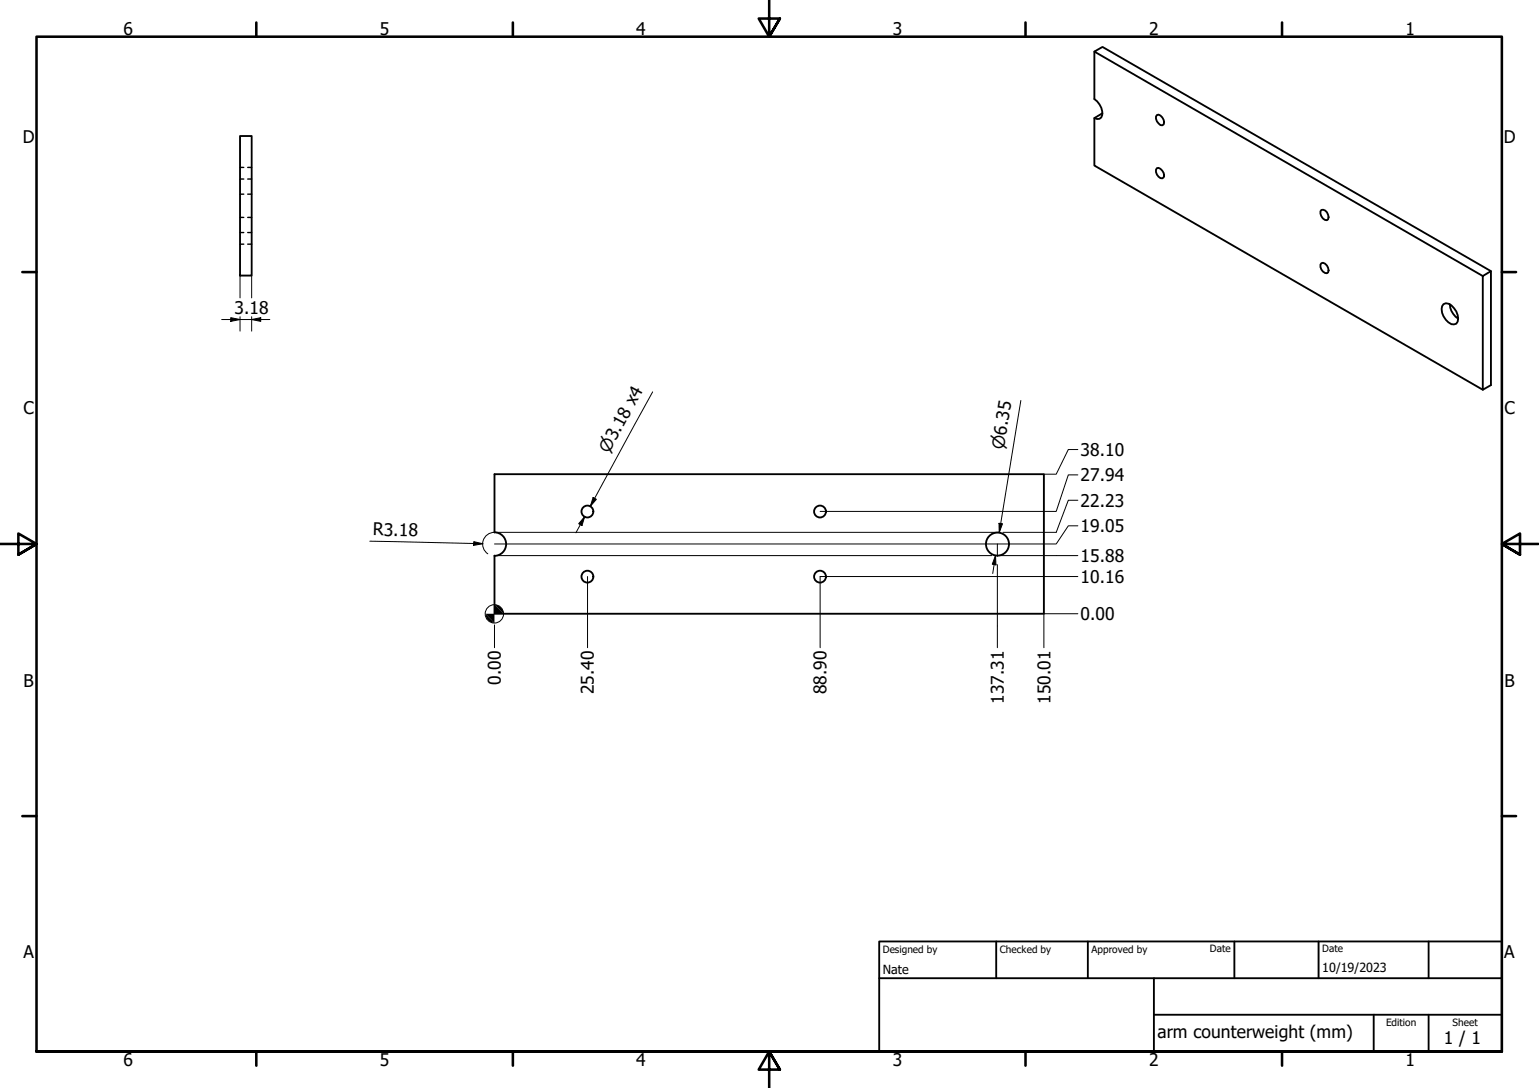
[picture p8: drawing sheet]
<svg xmlns="http://www.w3.org/2000/svg" width="420mm" height="297mm" viewBox="0 0 420 297" stroke-linecap="round" stroke-linejoin="round" font-family="sans-serif">
<!-- layer: Visible (ISO) -->
<g fill="none" stroke="#000" stroke-width=".51">
<path d="M298.8 14.1l2.2-1.3 106 61.2-2.2 1.4zM298.8 14.1v12.9a4.3 4.3 0 0 1 1.9 5.1l-.5 .3-.7 .1-.7-.3M65.5 37.1h3.2v38.1h-3.2zM301 30.9l-2.2 1.3v13l106 61.2M315.8 31.4a1.73 1.73 0 0 1 2 2l-.1 .6-.4 .2a1.96 1.96 0 0 1-1.5-2.8zM315.8 45.9a1.97 1.97 0 0 1 1.9 2.5l-.4 .3a1.92 1.92 0 0 1-1.5-2.8zM360.7 57.3a1.72 1.72 0 0 1 1.7 .9 1.72 1.72 0 0 1-.1 1.9 1.95 1.95 0 0 1-1.6-2.8zM360.7 71.9a1.69 1.69 0 0 1 2 1.9l-.1 .5-.3 .3a1.88 1.88 0 0 1-1.6-2.7zM407 74v31.1l-2.2 1.3v-31M395.9 83.1a4.6 4.6 0 0 0 2.2 3.9l-.1 .8-.4 .6a2.21 2.21 0 0 1-2.9-1.1 3.6 3.6 0 0 1-.6-4.3 2.21 2.21 0 0 1 2.8 1.1l.7 .9 .5 2M135 151.7v15.9h150v-38.1h-150v15.8a3.2 3.2 0 0 1 3.2 3.3 3.2 3.2 0 0 1-3.2 3.2"/>
<circle cx="160.4" cy="139.7" r="1.62"/>
<circle cx="223.9" cy="139.7" r="1.62"/>
<circle cx="160.4" cy="157.4" r="1.62"/>
<circle cx="223.9" cy="157.4" r="1.62"/>
<circle cx="272.3" cy="148.5" r="3.1"/>
</g>
<!-- layer: Hidden (ISO) -->
<path d="M65.5 59.4h1M65.5 53h1M65.5 48.9h1M65.5 45.7h1M67.6 59.4h1.1M67.6 53h1.1M67.6 48.9h1.1M67.6 45.7h1.1M65.5 66.7h1M65.5 63.5h1M67.6 66.7h1.1M67.6 63.5h1.1" fill="none" stroke="#000" stroke-width=".38"/>
<!-- layer: Border (ISO) -->
<g fill="none" stroke="#000" stroke-width=".7">
<path d="M70 6.1v3.9M140 6.1v3.9M210 0v10l-2.9-4.9h5.8l-2.9 4.9 2.9-4.9M280 6.1v3.9M350 6.1v3.9M6.1 74.3h3.9M410 74.3h3.9M0 148.5h10l-5-2.8v5.7l5-2.9-5 2.9M420 148.5h-10l5-2.8v5.7l-5-2.9 5 2.9M6.1 222.8h3.9M410 222.8h3.9M10 287.1v-277.1h400v277.1h-400h400"/>
<path d="M70 287.1v3.8M140 287.1v3.8M212.9 292l-2.9-4.9 2.9 4.9h-5.8l2.9-4.9v9.9M280 287.1v3.8M350 287.1v3.8"/>
</g>
<!-- layer: Title (ISO) -->
<path d="M240 257h170v30.1h-170zM272 257v10.1M297 257v10.1M337 257v10.1M360 257v10.1M390 257v10.1M240 267.1h170M315 277h95M315 267.1v20M375 277v10.1M390 277v10.1" fill="none" stroke="#000" stroke-width=".51"/>
<!-- layer: Dimension (ISO) -->
<g fill="none" stroke="#000" stroke-width=".27">
<path d="M65.5 75.2v6.1M68.7 75.2v6.1M60.5 87.2h13.2M63 86.7l2.5 .5-2.5 .5zM65.5 86.5v3.9M68.7 87.2l2.5-.5v1zM68.7 86.5v3.9M178.2 107l-17 31.2 1.2-2.1M278.7 109.3l-5.9 36.1 .4-2.5M161.9 135.8l.9 .5-1.6 1.9zM294.3 136.6h-2.6l-3.3 8.7h-14.6M294.3 129.7h-2.6l-3.3 9.9h-64.5"/>
<path d="M294.3 122.7h-2.6l-3.3 6.8h-3.4M101 147.8l30.8 .6M129.3 147.9l2.5 .5-2.5 .5zM135 151.7h135.8M159.6 141l-.7 2.5-.9-.5zM159.6 141l-2.4 4.5M160.4 157.4v19.4M271.4 151.7h22.9M271.8 151.7l.1 2.5-1-.2zM271.8 151.7l-.8 4.9M272.3 154.2v22.6M272.3 148.5v3.4"/>
<path d="M272.7 142.9l1 .1-.9 2.4zM273.2 145.3h-138.2a3.2 3.2 0 0 0-3.1 2.3 3.2 3.2 0 0 0 1.3 3.6M294.3 157.4h-70.4v19.4M294.3 143.6h-2.6l-3.3 4.9h-153.4M135 170.6v6.2M294.3 167.6h-9.3v9.2"/>
<circle cx="135" cy="167.6" r="2.51"/>
</g>
<g fill="#000">
<path d="M63 86.7l2.5 .5-2.5 .5z" fill-rule="evenodd"/>
<path d="M68.7 87.2l2.5-.5v1z" fill-rule="evenodd"/>
<path d="M161.9 135.8l.9 .5-1.6 1.9z" fill-rule="evenodd"/>
<path d="M129.3 147.9l2.5 .5-2.5 .5z" fill-rule="evenodd"/>
<path d="M159.6 141l-.7 2.5-.9-.5z" fill-rule="evenodd"/>
<path d="M271.8 151.7l.1 2.5-1-.2z" fill-rule="evenodd"/>
<path d="M272.7 142.9l1 .1-.9 2.4z" fill-rule="evenodd"/>
<path d="M132.5 167.6l2.5 2.5a2.49 2.49 0 0 1-2.5-2.5z" fill-rule="evenodd"/>
<path d="M135 165.1v5l-2.5-2.5h5z" fill-rule="evenodd"/>
<path d="M135 165.1a2.49 2.49 0 0 1 2.5 2.5z" fill-rule="evenodd"/>
</g>
<g font-size="4.8">
<text x="33.7" y="9.6">6</text>
<text x="103.7" y="9.6">5</text>
<text x="173.7" y="9.6">4</text>
<text x="243.7" y="9.6">3</text>
<text x="313.7" y="9.6">2</text>
<text x="383.7" y="9.6">1</text>
<text x="6.2" y="38.9">D</text>
<text x="410.5" y="38.9">D</text>
<text x="64" y="85.6">3.18</text>
<text x="6.4" y="113.1">C</text>
<text x="410.7" y="113.1">C</text>
<text x="295" y="124.4">38.10</text>
<text x="295" y="131.4">27.94</text>
<text x="295" y="138.4">22.23</text>
<text x="101.8" y="146.2" transform="rotate(1 101.8 146.2)">R3.18</text>
<text x="295" y="145.3">19.05</text>
<text x="295" y="153.5">15.88</text>
<text x="295" y="159.2">10.16</text>
<text x="295" y="169.3">0.00</text>
<text x="6.4" y="187.4">B</text>
<text x="136.7" y="186.9" transform="rotate(-90 136.7 186.9)">0.00</text>
<text x="162.1" y="189.5" transform="rotate(-90 162.1 189.5)">25.40</text>
<text x="225.6" y="189.5" transform="rotate(-90 225.6 189.5)">88.90</text>
<text x="410.7" y="187.4">B</text>
<text x="274.1" y="192.2" transform="rotate(-90 274.1 192.2)">137.31</text>
<text x="286.8" y="192.2" transform="rotate(-90 286.8 192.2)">150.01</text>
<text x="6.4" y="261.7">A</text>
<text x="410.7" y="261.7">A</text>
<text x="316" y="283.4">arm counterweight (mm)</text>
<text x="394.2" y="285">1 / 1</text>
<text x="33.7" y="290.9">6</text>
<text x="103.7" y="290.9">5</text>
<text x="173.7" y="290.9">4</text>
<text x="243.7" y="290.9">3</text>
<text x="313.7" y="290.9">2</text>
<text x="383.7" y="290.9">1</text>
</g>
<g font-size="4.6">
<text x="166.2" y="123.9" transform="rotate(-62 166.2 123.9)">⌀3.18 x4</text>
<text x="274.1" y="122.8" transform="rotate(-81 274.1 122.8)">⌀6.35</text>
</g>
<g font-size="3.4">
<text x="241" y="266">Nate</text>
<text x="361" y="265.5">10/19/2023</text>
</g>
<g font-size="2.7">
<text x="241" y="260.1">Designed by</text>
<text x="273" y="260.1">Checked by</text>
<text x="298" y="260.1">Approved by</text>
<text x="330.3" y="260">Date</text>
<text x="361" y="260">Date</text>
<text x="378.4" y="280.1">Edition</text>
<text x="396.6" y="280.1">Sheet</text>
</g>
</svg>
